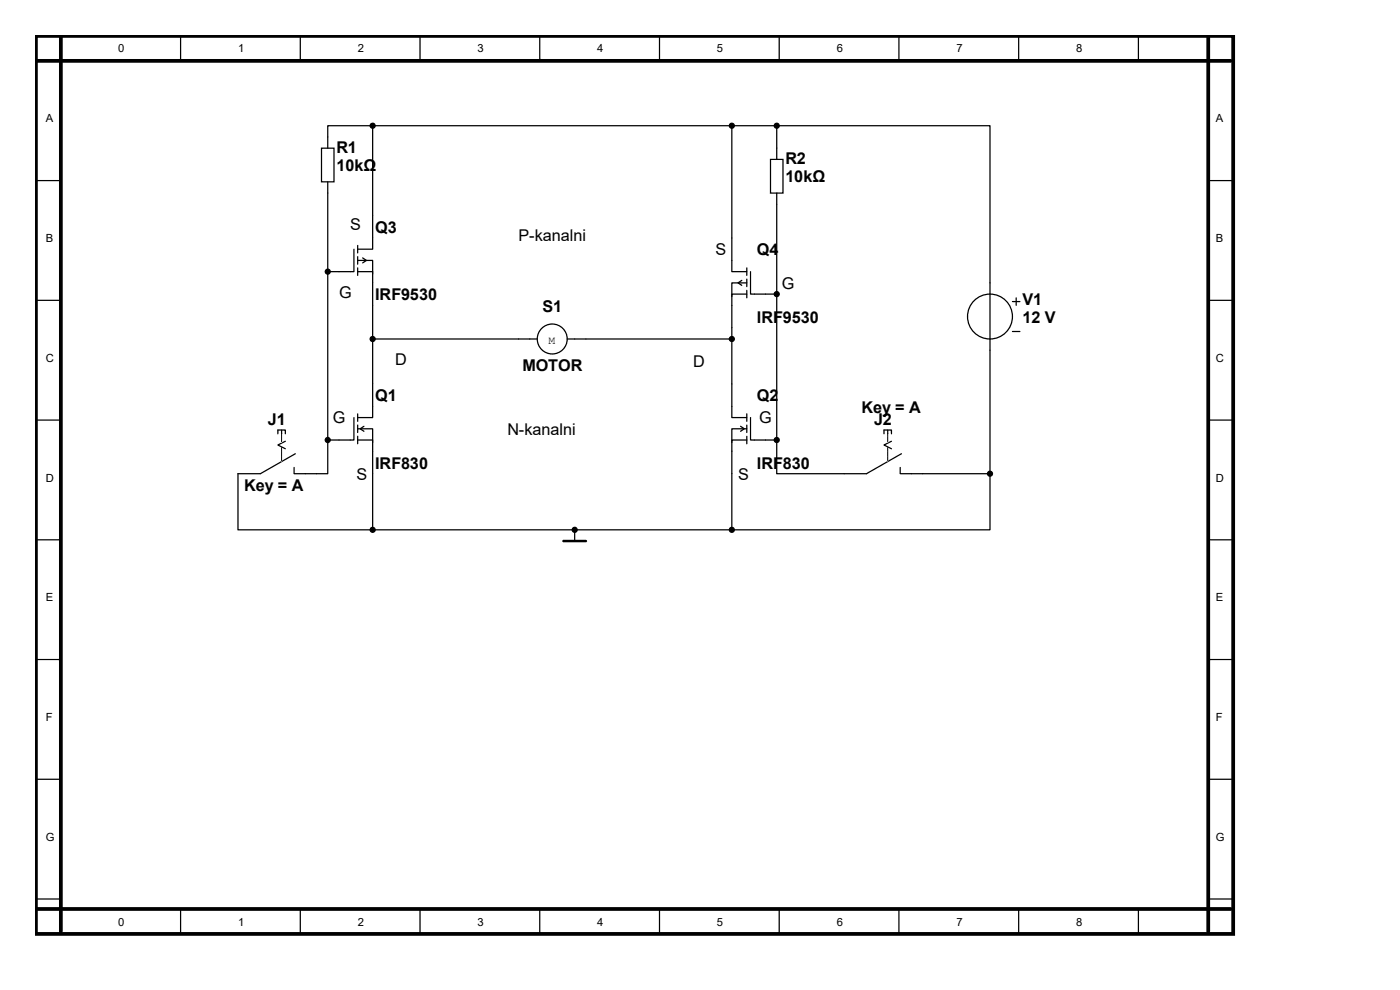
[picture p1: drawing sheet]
<svg xmlns="http://www.w3.org/2000/svg" width="297mm" height="210mm" viewBox="0 0 297 210" stroke-linecap="round" stroke-linejoin="round" font-family="sans-serif">
<path d="M7.6 7.6h254v190.5h-254zM7.6 12.9h253.5M12.9 7.6v190M256.3 7.6v190M7.6 192.8h253.5" fill="none" stroke="#000" stroke-width=".79"/>
<g fill="none" stroke="#000" stroke-width=".26">
<path d="M38.3 7.6v5.3M63.7 7.6v5.3M89.1 7.6v5.3M114.5 7.6v5.3M139.9 7.6v5.3M165.3 7.6v5.3M190.7 7.6v5.3M216.1 7.6v5.3M241.5 7.6v5.3M7.6 38.3h5.3M68.2 31.4h2.7v7.2h-2.7zM69.5 38.6v54.7"/>
<path d="M79.1 26.7v26.2h-3.2M79.1 26.7h-9.6v4.7M79.1 26.7h85.7M155.3 26.7v30.9h3.1M163.5 33.8h2.6v7.2h-2.6zM164.8 26.7h45.2v73.8M164.8 26.7v7.1M256.3 38.3h5.3M75.1 52.9v4.7h-5.6M75.9 57.6h3.2v31h-3.2M75.9 55.2h3.2v3M75.9 52.1v1.6"/>
<path d="M75.9 54.5v1.5M75.9 56.8v1.6M76.9 54.7l.8 .5-.8 .6M157.4 59.5l-.8 .5 .8 .5M158.4 56.8v1.6M158.4 59.2v1.6M159.2 57.6v4.8h5.6M164.8 41v52.3M7.6 63.7h5.3M79.1 71.9h34.9M120.3 71.9h35M158.4 62.4h-3.1v26.2h3.1"/>
<path d="M158.4 60h-3.1v2.9M158.4 61.6v1.6M214.8 64h1.6M214.8 70.3h1.6M215.6 63.2v1.6M256.3 63.7h5.3M7.6 89.1h5.3M58.9 92v-.8h1.6v.8M59.7 91.2v.8M60.5 93.6l-1.6 .8 1.6 .8M62.7 96.3l-7.5 4.2h-4.7v11.9h28.6M69.5 93.3v7.2h-7.1v-1.3"/>
<path d="M75.1 88.6v4.7h-5.6M75.9 91h3.2v2.9M75.9 93.3h3.2v19.1M75.9 87.8v1.6M75.9 90.2v1.6M75.9 92.6v1.5M77.2 90.4l-.8 .6 .8 .5M157.1 90.4l.8 .6-.8 .5M158.4 91h-3.1v2.9M158.4 93.3h-3.1v19.1M158.4 87.8v1.6M158.4 90.2v1.6"/>
<path d="M158.4 92.6v1.5M159.2 88.6v4.7h5.6M164.8 93.3v7.2h19l7.4-4.2M187.5 92v-.8h1.6v.8M188.3 91.2v.8M189.1 93.6l-1.6 .8 1.6 .8M191 99.2v1.3h19M256.3 89.1h5.3M7.6 114.5h5.3M79.1 112.4h76.2M121.9 112.4h.1M121.9 112.4v2.4"/>
<path d="M210 100.5v11.9h-54.7M256.3 114.5h5.3M7.6 139.9h5.3M256.3 139.9h5.3M7.6 165.3h5.3M256.3 165.3h5.3M7.6 190.7h5.3M38.3 192.8v5.3M63.7 192.8v5.3M89.1 192.8v5.3M114.5 192.8v5.3M139.9 192.8v5.3"/>
<path d="M165.3 192.8v5.3M190.7 192.8v5.3M216.1 192.8v5.3M241.5 192.8v5.3M256.3 190.7h5.3"/>
<circle cx="117.2" cy="71.9" r="3.2"/>
<circle cx="210" cy="67.2" r="4.8"/>
</g>
<path d="M59.7 92v1.9M59.7 94.9v2.9M188.3 92v1.9M188.3 94.9v2.9" fill="none" stroke="#fff" stroke-width=".21"/>
<path d="M59.7 92v1.9M59.7 94.9v2.9M188.3 92v1.9M188.3 94.9v2.9" fill="none" stroke="#000" stroke-width=".21"/>
<g fill="#000" stroke="#000" stroke-width=".26">
<circle cx="79.1" cy="26.7" r=".53"/>
<circle cx="155.3" cy="26.7" r=".53"/>
<circle cx="164.8" cy="26.7" r=".53"/>
<circle cx="69.5" cy="57.6" r=".53"/>
<circle cx="79.1" cy="71.9" r=".53"/>
<circle cx="155.3" cy="71.9" r=".53"/>
<circle cx="164.8" cy="62.4" r=".53"/>
<circle cx="69.5" cy="93.3" r=".53"/>
<circle cx="164.8" cy="93.3" r=".53"/>
<circle cx="79.1" cy="112.4" r=".53"/>
<circle cx="121.9" cy="112.4" r=".53"/>
<circle cx="155.3" cy="112.4" r=".53"/>
<circle cx="210" cy="100.5" r=".53"/>
</g>
<path d="M119.5 114.8h4.8" fill="none" stroke="#000" stroke-width=".53"/>
<g font-size="3.4">
<text x="71.4" y="32.5">R1</text>
<text x="166.6" y="34.9">R2</text>
<text x="71.4" y="36.2">10kΩ</text>
<text x="166.6" y="38.6">10kΩ</text>
<text x="74.3" y="48.8">S</text>
<text x="79.6" y="49.4">Q3</text>
<text x="110" y="51.2">P-kanalni</text>
<text x="151.8" y="54.1">S</text>
<text x="160.6" y="54.2">Q4</text>
<text x="71.9" y="63.1">G</text>
<text x="79.6" y="63.7">IRF9530</text>
<text x="165.9" y="61.3">G</text>
<text x="216.9" y="64.8">V1</text>
<text x="115.1" y="66.1">S1</text>
<text x="160.6" y="68.5">IRF9530</text>
<text x="216.9" y="68.5">12 V</text>
<text x="83.8" y="77.4">D</text>
<text x="147.1" y="77.9">D</text>
<text x="110.8" y="78.8">MOTOR</text>
<text x="70.6" y="89.8">G</text>
<text x="79.6" y="85.1">Q1</text>
<text x="160.6" y="85.1">Q2</text>
<text x="161.1" y="89.8">G</text>
<text x="182.8" y="87.5">Key = A</text>
<text x="56.9" y="90.2">J1</text>
<text x="107.7" y="92.2">N-kanalni</text>
<text x="185.4" y="90.2">J2</text>
<text x="75.6" y="101.7">S</text>
<text x="79.6" y="99.4">IRF830</text>
<text x="156.6" y="101.7">S</text>
<text x="160.6" y="99.4">IRF830</text>
<text x="51.8" y="104.2">Key = A</text>
</g>
<g font-size="2.4">
<text x="25.1" y="11.1">0</text>
<text x="50.5" y="11.1">1</text>
<text x="75.9" y="11.1">2</text>
<text x="101.3" y="11.1">3</text>
<text x="126.7" y="11.1">4</text>
<text x="152.1" y="11.1">5</text>
<text x="177.5" y="11.1">6</text>
<text x="202.9" y="11.1">7</text>
<text x="228.3" y="11.1">8</text>
<text x="9.7" y="26">A</text>
<text x="257.9" y="26">A</text>
<text x="9.7" y="51.4">B</text>
<text x="257.9" y="51.4">B</text>
<text x="9.7" y="76.8">C</text>
<text x="116.4" y="73">M</text>
<text x="257.9" y="76.8">C</text>
<text x="9.7" y="102.2">D</text>
<text x="257.9" y="102.2">D</text>
<text x="9.7" y="127.6">E</text>
<text x="257.9" y="127.6">E</text>
<text x="9.7" y="153">F</text>
<text x="257.9" y="153">F</text>
<text x="9.7" y="178.4">G</text>
<text x="257.9" y="178.4">G</text>
<text x="25.1" y="196.3">0</text>
<text x="50.5" y="196.3">1</text>
<text x="75.9" y="196.3">2</text>
<text x="101.3" y="196.3">3</text>
<text x="126.7" y="196.3">4</text>
<text x="152.1" y="196.3">5</text>
<text x="177.5" y="196.3">6</text>
<text x="202.9" y="196.3">7</text>
<text x="228.3" y="196.3">8</text>
</g>
</svg>
